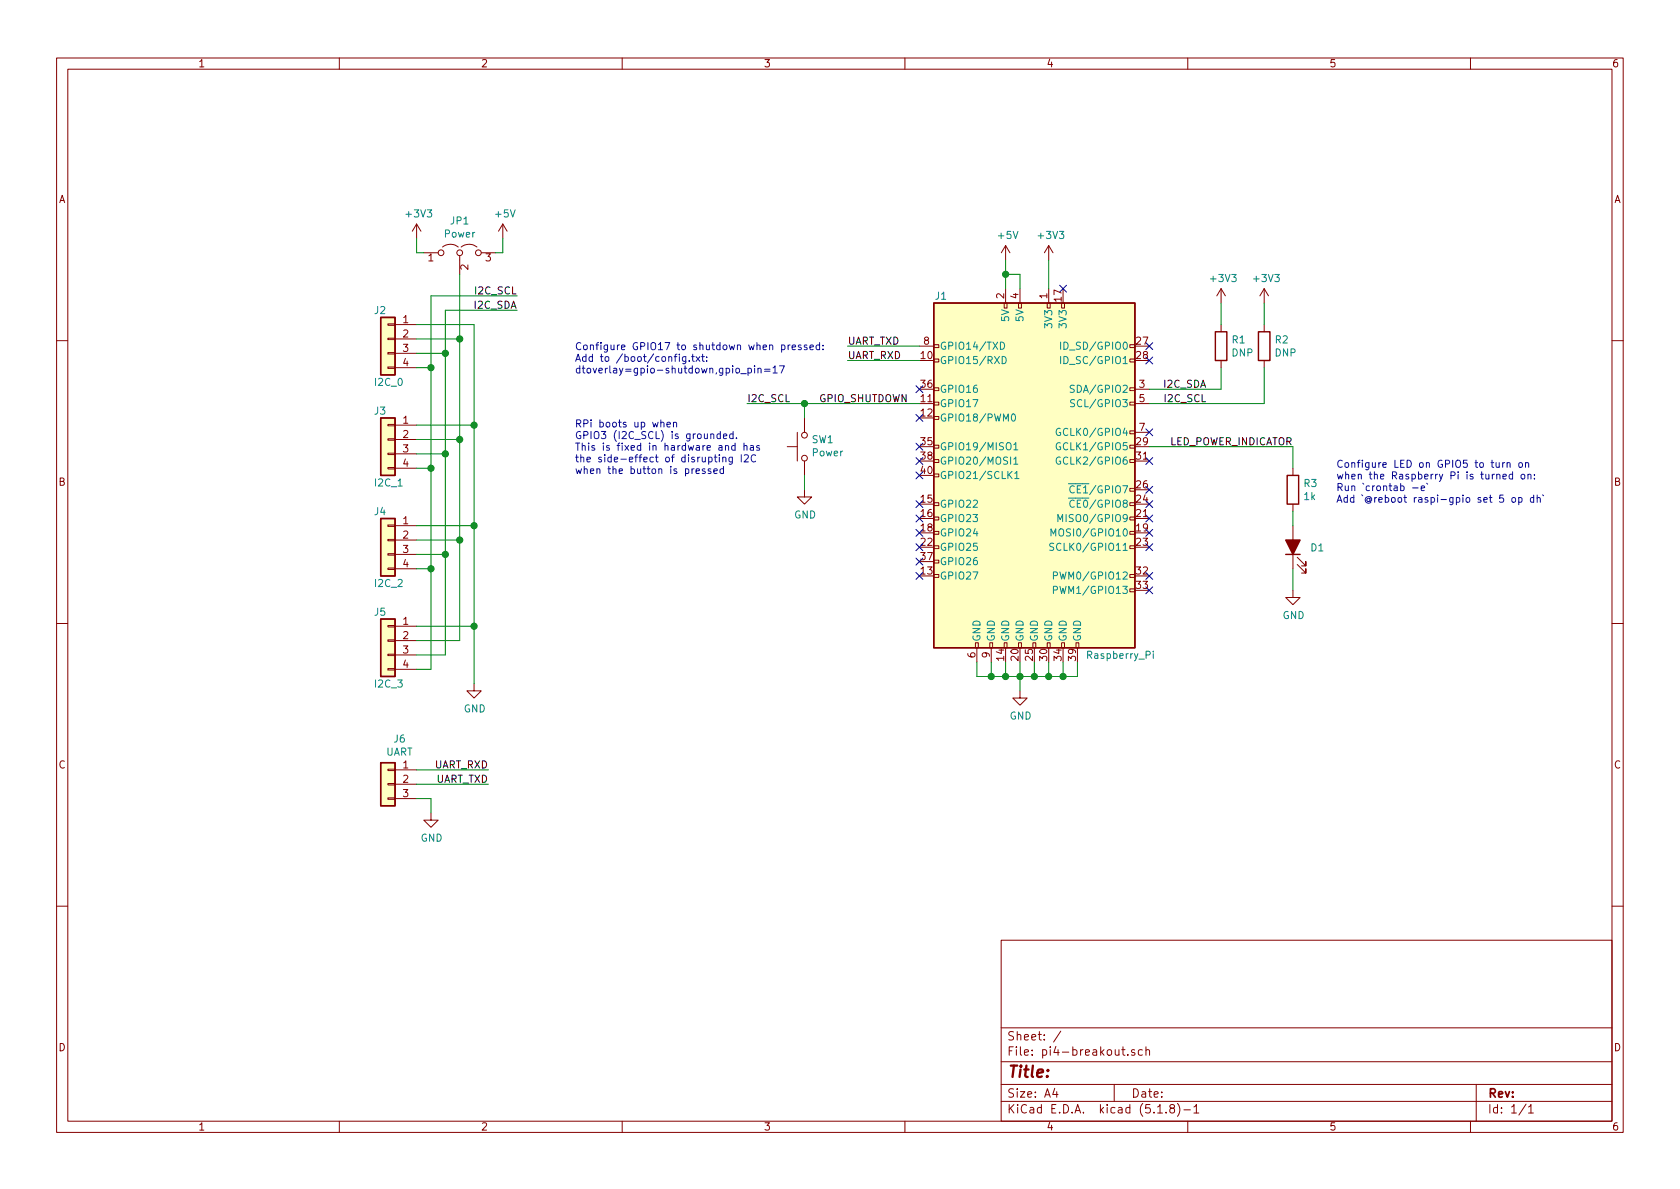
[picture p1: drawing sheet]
EESchema Schematic File Version 4
EELAYER 30 0
EELAYER END
$Descr A4 11693 8268
encoding utf-8
Sheet 1 1
Title ""
Date ""
Rev ""
Comp ""
Comment1 ""
Comment2 ""
Comment3 ""
Comment4 ""
$EndDescr
$Comp
L Connector:Raspberry_Pi_2_3 J1
U 1 1
P 7200 3300
F 0 "J1" H 6550 4550 50  0000 C CNN
F 1 "Raspberry_Pi" H 7800 2050 50  0000 C CNN
F 2 "RPi_Hat:Pin_Header_Straight_2x20" H 7200 3300 50  0001 C CNN
F 3 "https://www.raspberrypi.org/documentation/hardware/raspberrypi/schematics/rpi_SCH_3bplus_1p0_reduced.pdf" H 7200 3300 50  0001 C CNN
	1    7200 3300
	1    0    0    -1  
$EndComp
$Comp
L power:GND #PWR0101
U 1 1
P 7100 4800
F 0 "#PWR0101" H 7100 4550 50  0001 C CNN
F 1 "GND" H 7105 4627 50  0000 C CNN
F 2 "" H 7100 4800 50  0001 C CNN
F 3 "" H 7100 4800 50  0001 C CNN
	1    7100 4800
	1    0    0    -1  
$EndComp
Wire Wire Line
	6800 4600 6800 4700
Wire Wire Line
	6800 4700 6900 4700
Wire Wire Line
	7500 4700 7500 4600
Wire Wire Line
	7400 4600 7400 4700
Connection ~ 7400 4700
Wire Wire Line
	7400 4700 7500 4700
Wire Wire Line
	7300 4700 7300 4600
Connection ~ 7300 4700
Wire Wire Line
	7300 4700 7400 4700
Wire Wire Line
	7200 4600 7200 4700
Connection ~ 7200 4700
Wire Wire Line
	7200 4700 7300 4700
Wire Wire Line
	7100 4700 7100 4600
Connection ~ 7100 4700
Wire Wire Line
	7100 4700 7200 4700
Wire Wire Line
	7000 4600 7000 4700
Connection ~ 7000 4700
Wire Wire Line
	7000 4700 7100 4700
Wire Wire Line
	6900 4700 6900 4600
Connection ~ 6900 4700
Wire Wire Line
	6900 4700 7000 4700
Wire Wire Line
	7100 4700 7100 4800
Text Label 5900 2400 0    50   ~ 0
UART_TXD
Text Label 5900 2500 0    50   ~ 0
UART_RXD
Text Label 8400 2700 2    50   ~ 0
I2C_SDA
Text Label 8400 2800 2    50   ~ 0
I2C_SCL
Wire Wire Line
	5900 2400 6400 2400
Wire Wire Line
	6400 2500 5900 2500
$Comp
L Device:R R1
U 1 1
P 8500 2400
F 0 "R1" H 8570 2446 50  0000 L CNN
F 1 "DNP" H 8570 2355 50  0000 L CNN
F 2 "Resistor_SMD:R_0603_1608Metric" V 8430 2400 50  0001 C CNN
F 3 "~" H 8500 2400 50  0001 C CNN
	1    8500 2400
	1    0    0    -1  
$EndComp
$Comp
L Device:R R2
U 1 1
P 8800 2400
F 0 "R2" H 8870 2446 50  0000 L CNN
F 1 "DNP" H 8870 2355 50  0000 L CNN
F 2 "Resistor_SMD:R_0603_1608Metric" V 8730 2400 50  0001 C CNN
F 3 "~" H 8800 2400 50  0001 C CNN
	1    8800 2400
	1    0    0    -1  
$EndComp
Wire Wire Line
	8500 2700 8500 2550
Wire Wire Line
	8000 2700 8500 2700
Wire Wire Line
	8800 2800 8800 2550
Wire Wire Line
	8000 2800 8800 2800
Wire Wire Line
	8800 2250 8800 2100
Wire Wire Line
	8500 2250 8500 2100
$Comp
L power:+3V3 #PWR0102
U 1 1
P 8500 2100
F 0 "#PWR0102" H 8500 1950 50  0001 C CNN
F 1 "+3V3" H 8515 2273 50  0000 C CNN
F 2 "" H 8500 2100 50  0001 C CNN
F 3 "" H 8500 2100 50  0001 C CNN
	1    8500 2100
	1    0    0    -1  
$EndComp
$Comp
L power:+3V3 #PWR0103
U 1 1
P 8800 2100
F 0 "#PWR0103" H 8800 1950 50  0001 C CNN
F 1 "+3V3" H 8815 2273 50  0000 C CNN
F 2 "" H 8800 2100 50  0001 C CNN
F 3 "" H 8800 2100 50  0001 C CNN
	1    8800 2100
	1    0    0    -1  
$EndComp
$Comp
L Connector_Generic:Conn_01x04 J2
U 1 1
P 2700 2350
F 0 "J2" H 2800 2550 50  0000 R CNN
F 1 "I2C_0" H 2800 2050 50  0000 R CNN
F 2 "Connector_Molex:Molex_KK-254_AE-6410-04A_1x04_P2.54mm_Vertical" H 2700 2350 50  0001 C CNN
F 3 "~" H 2700 2350 50  0001 C CNN
	1    2700 2350
	-1   0    0    -1  
$EndComp
$Comp
L Connector_Generic:Conn_01x04 J3
U 1 1
P 2700 3050
F 0 "J3" H 2800 3250 50  0000 R CNN
F 1 "I2C_1" H 2800 2750 50  0000 R CNN
F 2 "Connector_Molex:Molex_KK-254_AE-6410-04A_1x04_P2.54mm_Vertical" H 2700 3050 50  0001 C CNN
F 3 "~" H 2700 3050 50  0001 C CNN
	1    2700 3050
	-1   0    0    -1  
$EndComp
$Comp
L Connector_Generic:Conn_01x04 J4
U 1 1
P 2700 3750
F 0 "J4" H 2800 3950 50  0000 R CNN
F 1 "I2C_2" H 2800 3450 50  0000 R CNN
F 2 "Connector_Molex:Molex_KK-254_AE-6410-04A_1x04_P2.54mm_Vertical" H 2700 3750 50  0001 C CNN
F 3 "~" H 2700 3750 50  0001 C CNN
	1    2700 3750
	-1   0    0    -1  
$EndComp
$Comp
L Connector_Generic:Conn_01x04 J5
U 1 1
P 2700 4450
F 0 "J5" H 2800 4650 50  0000 R CNN
F 1 "I2C_3" H 2800 4150 50  0000 R CNN
F 2 "Connector_Molex:Molex_KK-254_AE-6410-04A_1x04_P2.54mm_Vertical" H 2700 4450 50  0001 C CNN
F 3 "~" H 2700 4450 50  0001 C CNN
	1    2700 4450
	-1   0    0    -1  
$EndComp
Text Label 3600 2150 2    50   ~ 0
I2C_SDA
Text Label 3600 2050 2    50   ~ 0
I2C_SCL
$Comp
L power:+3V3 #PWR0104
U 1 1
P 2900 1650
F 0 "#PWR0104" H 2900 1500 50  0001 C CNN
F 1 "+3V3" H 2915 1823 50  0000 C CNN
F 2 "" H 2900 1650 50  0001 C CNN
F 3 "" H 2900 1650 50  0001 C CNN
	1    2900 1650
	1    0    0    -1  
$EndComp
$Comp
L power:GND #PWR0105
U 1 1
P 3300 4750
F 0 "#PWR0105" H 3300 4500 50  0001 C CNN
F 1 "GND" H 3305 4577 50  0000 C CNN
F 2 "" H 3300 4750 50  0001 C CNN
F 3 "" H 3300 4750 50  0001 C CNN
	1    3300 4750
	1    0    0    -1  
$EndComp
Wire Wire Line
	3100 2450 2900 2450
Connection ~ 3100 2450
Wire Wire Line
	3100 2450 3100 2150
Wire Wire Line
	2900 2550 3000 2550
Connection ~ 3000 2550
Wire Wire Line
	3000 2550 3000 3250
Wire Wire Line
	2900 3250 3000 3250
Connection ~ 3000 3250
Wire Wire Line
	3000 3250 3000 3950
Wire Wire Line
	2900 3950 3000 3950
Connection ~ 3000 3950
Wire Wire Line
	3000 3950 3000 4650
Wire Wire Line
	2900 4650 3000 4650
Wire Wire Line
	2900 4550 3100 4550
Wire Wire Line
	3100 4550 3100 3850
Wire Wire Line
	2900 3850 3100 3850
Connection ~ 3100 3850
Wire Wire Line
	3100 3850 3100 3150
Wire Wire Line
	2900 3150 3100 3150
Connection ~ 3100 3150
Wire Wire Line
	3100 3150 3100 2450
Wire Wire Line
	3200 2350 3200 3050
Wire Wire Line
	3200 4450 2900 4450
Connection ~ 3200 2350
Wire Wire Line
	3200 2350 2900 2350
Wire Wire Line
	2900 2250 3300 2250
Wire Wire Line
	3300 2250 3300 2950
Wire Wire Line
	3200 3050 2900 3050
Connection ~ 3200 3050
Wire Wire Line
	3200 3050 3200 3750
Wire Wire Line
	2900 3750 3200 3750
Connection ~ 3200 3750
Wire Wire Line
	3200 3750 3200 4450
Wire Wire Line
	2900 4350 3300 4350
Connection ~ 3300 4350
Wire Wire Line
	3300 4350 3300 4750
Wire Wire Line
	2900 3650 3300 3650
Connection ~ 3300 3650
Wire Wire Line
	3300 3650 3300 4350
Wire Wire Line
	2900 2950 3300 2950
Connection ~ 3300 2950
Wire Wire Line
	3300 2950 3300 3650
Wire Wire Line
	3100 2150 3600 2150
Wire Wire Line
	3600 2050 3000 2050
Wire Wire Line
	3000 2050 3000 2550
$Comp
L Jumper:Jumper_3_Open JP1
U 1 1
P 3200 1750
F 0 "JP1" H 3200 1974 50  0000 C CNN
F 1 "Power" H 3200 1883 50  0000 C CNN
F 2 "Connector_PinHeader_2.54mm:PinHeader_1x03_P2.54mm_Vertical" H 3200 1750 50  0001 C CNN
F 3 "~" H 3200 1750 50  0001 C CNN
	1    3200 1750
	1    0    0    -1  
$EndComp
$Comp
L power:+5V #PWR0106
U 1 1
P 3500 1650
F 0 "#PWR0106" H 3500 1500 50  0001 C CNN
F 1 "+5V" H 3515 1823 50  0000 C CNN
F 2 "" H 3500 1650 50  0001 C CNN
F 3 "" H 3500 1650 50  0001 C CNN
	1    3500 1650
	1    0    0    -1  
$EndComp
$Comp
L power:+5V #PWR0107
U 1 1
P 7000 1800
F 0 "#PWR0107" H 7000 1650 50  0001 C CNN
F 1 "+5V" H 7015 1973 50  0000 C CNN
F 2 "" H 7000 1800 50  0001 C CNN
F 3 "" H 7000 1800 50  0001 C CNN
	1    7000 1800
	1    0    0    -1  
$EndComp
$Comp
L power:+3V3 #PWR0108
U 1 1
P 7300 1800
F 0 "#PWR0108" H 7300 1650 50  0001 C CNN
F 1 "+3V3" H 7315 1973 50  0000 C CNN
F 2 "" H 7300 1800 50  0001 C CNN
F 3 "" H 7300 1800 50  0001 C CNN
	1    7300 1800
	1    0    0    -1  
$EndComp
Wire Wire Line
	2900 1650 2900 1750
Wire Wire Line
	2900 1750 2950 1750
Wire Wire Line
	3450 1750 3500 1750
Wire Wire Line
	3500 1750 3500 1650
Wire Wire Line
	3200 1900 3200 2350
$Comp
L Connector_Generic:Conn_01x03 J6
U 1 1
P 2700 5450
F 0 "J6" H 2618 5767 50  0000 C CNN
F 1 "UART" H 2618 5676 50  0000 C CNN
F 2 "Connector_PinHeader_2.54mm:PinHeader_1x03_P2.54mm_Vertical" H 2700 5450 50  0001 C CNN
F 3 "~" H 2700 5450 50  0001 C CNN
	1    2700 5450
	-1   0    0    -1  
$EndComp
Text Label 3400 5450 2    50   ~ 0
UART_TXD
Text Label 3400 5350 2    50   ~ 0
UART_RXD
Wire Wire Line
	3400 5350 2900 5350
Wire Wire Line
	2900 5450 3400 5450
$Comp
L power:GND #PWR0109
U 1 1
P 3000 5650
F 0 "#PWR0109" H 3000 5400 50  0001 C CNN
F 1 "GND" H 3005 5477 50  0000 C CNN
F 2 "" H 3000 5650 50  0001 C CNN
F 3 "" H 3000 5650 50  0001 C CNN
	1    3000 5650
	1    0    0    -1  
$EndComp
Wire Wire Line
	3000 5650 3000 5550
Wire Wire Line
	3000 5550 2900 5550
Wire Wire Line
	7000 2000 7000 1900
Wire Wire Line
	7000 1900 7100 1900
Wire Wire Line
	7100 1900 7100 2000
Connection ~ 7000 1900
Wire Wire Line
	7000 1900 7000 1800
$Comp
L Switch:SW_Push SW1
U 1 1
P 5600 3100
F 0 "SW1" V 5646 3052 50  0000 R CNN
F 1 "Power" V 5555 3052 50  0000 R CNN
F 2 "Button_Switch_THT:SW_PUSH_6mm" H 5600 3300 50  0001 C CNN
F 3 "~" H 5600 3300 50  0001 C CNN
	1    5600 3100
	0    -1   -1   0   
$EndComp
Text Label 5700 2800 0    50   ~ 0
GPIO_SHUTDOWN
Text Label 5200 2800 0    50   ~ 0
I2C_SCL
Wire Wire Line
	5200 2800 5600 2800
Wire Wire Line
	5600 2800 5600 2900
Connection ~ 5600 2800
Wire Wire Line
	5600 2800 6400 2800
$Comp
L power:GND #PWR0110
U 1 1
P 5600 3400
F 0 "#PWR0110" H 5600 3150 50  0001 C CNN
F 1 "GND" H 5605 3227 50  0000 C CNN
F 2 "" H 5600 3400 50  0001 C CNN
F 3 "" H 5600 3400 50  0001 C CNN
	1    5600 3400
	1    0    0    -1  
$EndComp
Wire Wire Line
	5600 3300 5600 3400
Text Notes 4000 2600 0    50   ~ 0
Configure GPIO17 to shutdown when pressed:\nAdd to /boot/config.txt:\ndtoverlay=gpio-shutdown,gpio_pin=17
Text Notes 4000 3300 0    50   ~ 0
RPi boots up when\nGPIO3 (I2C_SCL) is grounded.\nThis is fixed in hardware and has\nthe side-effect of disrupting I2C\nwhen the button is pressed
Text Label 9000 3100 2    50   ~ 0
LED_POWER_INDICATOR
Wire Wire Line
	8000 3100 9000 3100
$Comp
L Device:LED_ALT D1
U 1 1
P 9000 3800
F 0 "D1" V 8993 3682 50  0000 R CNN
F 1 "LED_ALT" V 8948 3682 50  0001 R CNN
F 2 "Diode_SMD:D_0603_1608Metric" H 9000 3800 50  0001 C CNN
F 3 "~" H 9000 3800 50  0001 C CNN
	1    9000 3800
	0    -1   -1   0   
$EndComp
$Comp
L Device:R R3
U 1 1
P 9000 3400
F 0 "R3" H 9070 3446 50  0000 L CNN
F 1 "1k" H 9070 3355 50  0000 L CNN
F 2 "Resistor_SMD:R_0603_1608Metric" V 8930 3400 50  0001 C CNN
F 3 "~" H 9000 3400 50  0001 C CNN
	1    9000 3400
	1    0    0    -1  
$EndComp
$Comp
L power:GND #PWR0111
U 1 1
P 9000 4100
F 0 "#PWR0111" H 9000 3850 50  0001 C CNN
F 1 "GND" H 9005 3927 50  0000 C CNN
F 2 "" H 9000 4100 50  0001 C CNN
F 3 "" H 9000 4100 50  0001 C CNN
	1    9000 4100
	1    0    0    -1  
$EndComp
Wire Wire Line
	9000 4100 9000 3950
Wire Wire Line
	9000 3650 9000 3550
Wire Wire Line
	9000 3250 9000 3100
Wire Wire Line
	7300 1800 7300 2000
NoConn ~ 7400 2000
NoConn ~ 8000 2400
NoConn ~ 8000 2500
NoConn ~ 8000 3000
NoConn ~ 8000 3200
NoConn ~ 8000 3400
NoConn ~ 8000 3500
NoConn ~ 8000 3600
NoConn ~ 8000 3700
NoConn ~ 8000 3800
NoConn ~ 8000 4000
NoConn ~ 8000 4100
NoConn ~ 6400 4000
NoConn ~ 6400 3900
NoConn ~ 6400 3800
NoConn ~ 6400 3700
NoConn ~ 6400 3600
NoConn ~ 6400 3500
NoConn ~ 6400 3300
NoConn ~ 6400 3200
NoConn ~ 6400 3100
NoConn ~ 6400 2900
NoConn ~ 6400 2700
Text Notes 9300 3500 0    50   ~ 0
Configure LED on GPIO5 to turn on\nwhen the Raspberry Pi is turned on:\nRun `crontab -e`\nAdd `@reboot raspi-gpio set 5 op dh`
$EndSCHEMATC
